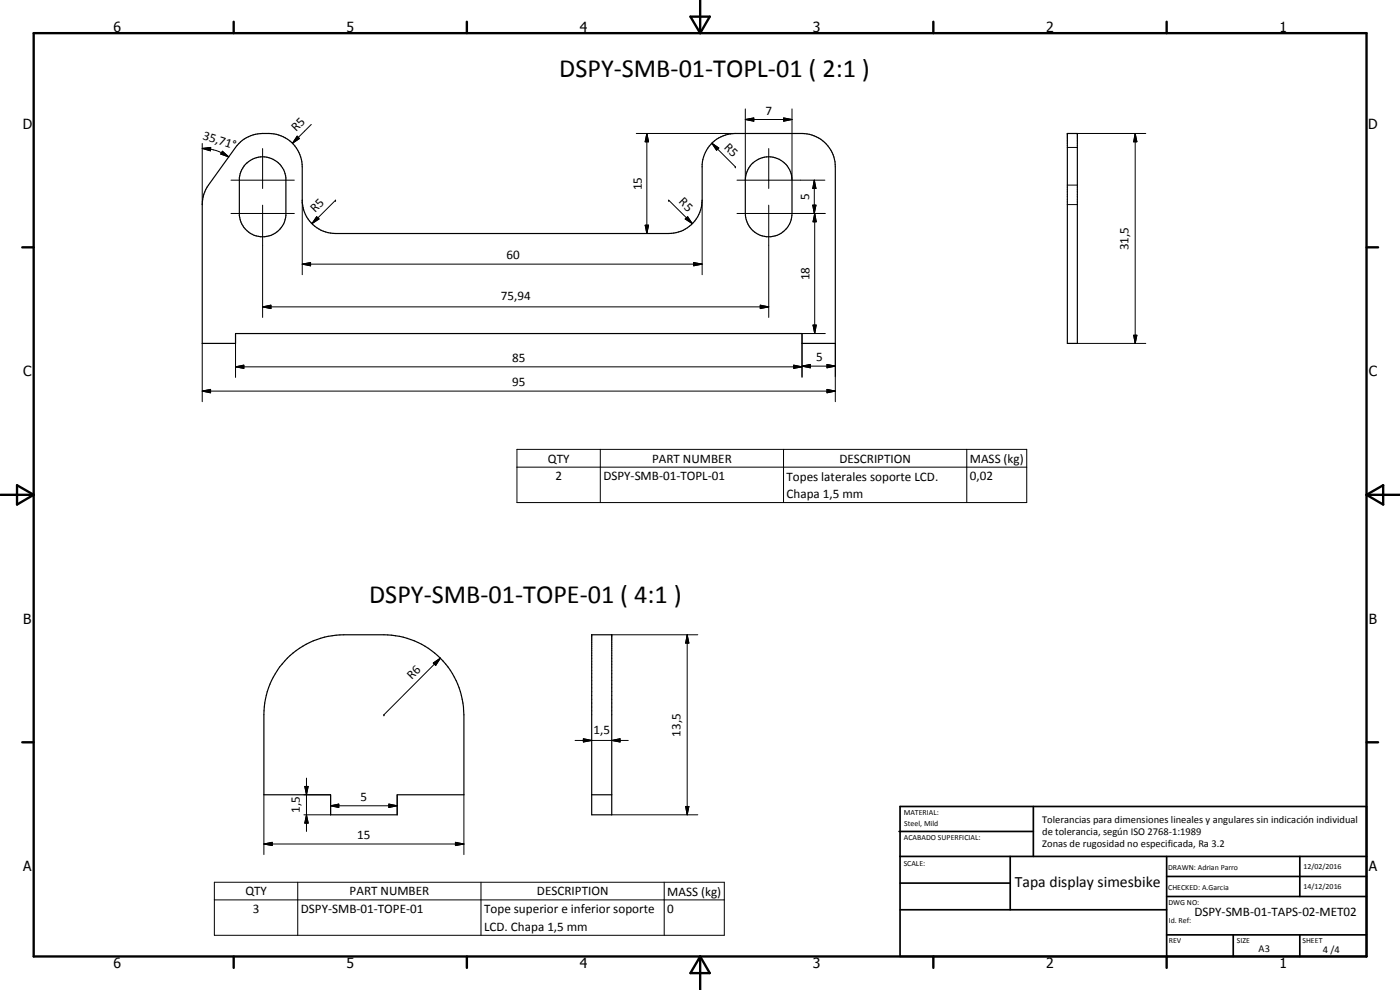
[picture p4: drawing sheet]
<svg xmlns="http://www.w3.org/2000/svg" width="420mm" height="297mm" viewBox="0 0 420 297" stroke-linecap="round" stroke-linejoin="round" font-family="sans-serif">
<path d="M71.7 43.1a12.2 12.2 0 0 1 15.2-.9 10.2 10.2 0 0 1 3.8 7.8v10.8a10 10 0 0 0 10 9.3h100a10 10 0 0 0 10-10v-10.8a10 10 0 0 1 10-9.3h20a10 10 0 0 1 10 10v53h-10v-2.9h-170v2.9h-10v-41.6a9.7 9.7 0 0 1 1.9-5.9zM73.6 49.3a7 7 0 0 1 7.4-1.9 7 7 0 0 1 4.8 6v11.3a7 7 0 0 1-7 6.3 7 7 0 0 1-7-6.3v-11.3a7.4 7.4 0 0 1 1.8-4.1zM225.5 49.3a7 7 0 0 1 7.7-1.8 7 7 0 0 1 4.5 6.6v10a7 7 0 0 1-7 7 7 7 0 0 1-7-7v-10a7.6 7.6 0 0 1 1.8-4.8zM320.3 40h3v63h-3zM86.2 197.5a24.2 24.2 0 0 1 17-7h12a24.1 24.1 0 0 1 24 24v24h-20v6h-20v-6h-20v-24a24 24 0 0 1 7-17zM177.6 190.5h6v54h-6zM177.6 238.5h6" fill="none" stroke="#000" stroke-width=".35"/>
<g fill="none" stroke="#000" stroke-width=".3">
<path d="M93.4 37.3l-5.6 5.7M223.7 35.9l2.5-.5v1zM223.7 35.9h14M223.7 32.7v21.3M235.2 35.4l2.5 .5-2.5 .5zM237.7 32.7v21.3M60.7 44.5l2.5-.3-.1 1.1zM60.7 43.1v18.3M60.7 44.5a13.4 13.4 0 0 1 8 2.6M66.7 45.4l2 1.7-2.5-.9zM69.3 54.1h19M78.8 44.6v12"/>
<path d="M89.2 40.9l.7 .7-2.1 1.4zM191 40h29.7M194.1 40l.5 2.5h-1zM194.1 40v30.1M213.6 43l2.1 1.4-.7 .7zM213.6 43l7.1 7M220.7 50h.1M221.2 54.1h26.4M230.7 44.6v12M244.4 54.1l.5 2.5h-1zM244.4 54.1v10M320.3 55.5h3"/>
<path d="M320.3 44.2h3M323.3 40h20.6M340.7 40l.5 2.5h-1zM340.7 40v63M69.3 64.1h19M78.8 61.6v33.6M90.7 79.2l2.5-.4v1zM90.7 79.2h120M90.7 60.1v22.3M95 65l.7 .7-2.1 1.4zM100.7 60.1h.1M100.7 60.1l-7.1 7"/>
<path d="M193.6 67.6h1l-.5 2.5zM200.7 60.1h.1M200.7 60.1l7.1 7M205.6 65.7l.8-.7 1.4 2.1zM208.2 78.8l2.5 .4-2.5 .6zM210.7 60.1v22.3M221.2 64.1h26.5M230.7 61.6v33.6M243.9 61.6h1l-.5 2.5zM244.5 64.1l.5 2.4h-1zM244.5 64.1v36M320.3 61.4h3"/>
<path d="M78.8 92.1l2.5-.5v1zM78.8 92.1h151.9M228.2 91.6l2.5 .5-2.5 .5zM244 97.5h1l-.5 2.6zM60.7 117.3l2.5-.5v1.1zM60.7 117.3h190M60.7 103v17.5M70.7 110.1l2.5-.5v.9zM70.7 110.1h170M70.7 100.1v13.1M238.2 109.6l2.5 .5-2.5 .4zM240.7 109.9l2.5-.6v1.1z"/>
<path d="M240.7 109.9h10M247.7 100.1h-7v13.1M248.2 109.3l2.5 .6-2.5 .5zM248.2 116.8l2.5 .5-2.5 .6zM250.7 103v17.5M323.3 103h20.6M340.2 100.6h1l-.5 2.4zM155.1 134.8h153v16h-153zM180.2 134.8v16M235.2 134.8v16M290.1 134.8v16M155.1 140.2h153"/>
<path d="M130 198.9l2.2-1.4-1.4 2.1zM132.2 197.5l-17 17M183.6 190.5h25.8M206.2 190.5l.5 2.5h-.9zM206.2 190.5v54M115.2 214.5h.1M79.2 238.5v17.9M91.2 238.5h8M91.5 236h1l-.5 2.5zM92 233.5v16M99.2 238.6v5.9h-8M119.2 238.6v5.9"/>
<path d="M139.2 238.5v17.9M172.6 222.2h15.9M175.1 221.7l2.5 .5-2.5 .4zM183.6 222.2l2.5-.5v.9zM79.2 253.2l2.5-.5v1zM79.2 253.2h60M92 244.5l.5 2.5h-1zM99.2 241.8l2.5-.5v1zM99.2 241.8h20M116.7 241.3l2.5 .5-2.5 .5zM136.7 252.7l2.5 .5-2.5 .5zM183.6 244.5h25.8"/>
<path d="M205.8 242h.9l-.5 2.5zM64.3 264.7h153.1v15.9h-153.1zM64.3 270h153.1M89.4 264.7v15.9M144.3 264.7v15.9M199.3 264.7v15.9"/>
</g>
<g fill="none" stroke="#000" stroke-width=".71">
<path d="M10.1 9.9h400v277.1h-400zM70.1 6.5v3.4M140.1 6.5v3.4M207.2 5h5.8l-2.9 4.9zM210.1 0v9.9M280.1 6.5v3.4M350.1 6.5v3.4M6.7 74.2h3.4M410.1 74.2h3.5M.1 148.5h10M5.1 145.6l5 2.9-5 2.9zM410.1 148.5h10"/>
<path d="M410.1 148.5l5-2.9v5.8zM6.7 222.7h3.4M410.1 222.7h3.5M70.1 287v3.4M140.1 287v3.4M210.1 287v10M210.1 287l2.9 5h-5.8zM280.1 287v3.4M350.1 287v3.4"/>
</g>
<g fill="none" stroke="#000" stroke-width=".51">
<path d="M269.8 249.5h40.3M270.1 242h140v45h-140zM270.1 257h140M303.2 257v16M310.1 242v15M350.1 257v30M390.1 257v12M270.1 265h33.1M270.1 273h80M350.1 269h60M350.1 263h60M350.1 280.5h60"/>
<path d="M370.1 280.5v6.5M390.1 280.5v6.5"/>
</g>
<g fill="#000">
<path d="M223.7 35.9l2.5-.5v1zM235.2 35.4l2.5 .5-2.5 .5zM60.7 44.5l2.5-.3-.1 1.1zM66.7 45.4l2 1.7-2.5-.9zM89.2 40.9l.7 .7-2.1 1.4zM194.1 40l.5 2.5h-1zM213.6 43l2.1 1.4-.7 .7zM244.4 54.1l.5 2.5h-1zM340.7 40l.5 2.5h-1zM90.7 79.2l2.5-.4v1zM95 65l.7 .7-2.1 1.4zM193.6 67.6h1l-.5 2.5z"/>
<path d="M205.6 65.7l.8-.7 1.4 2.1zM208.2 78.8l2.5 .4-2.5 .6zM243.9 61.6h1l-.5 2.5zM244.5 64.1l.5 2.4h-1zM78.8 92.1l2.5-.5v1zM228.2 91.6l2.5 .5-2.5 .5zM244 97.5h1l-.5 2.6zM60.7 117.3l2.5-.5v1.1zM70.7 110.1l2.5-.5v.9zM238.2 109.6l2.5 .5-2.5 .4zM240.7 109.9l2.5-.6v1.1zM248.2 109.3l2.5 .6-2.5 .5z"/>
<path d="M248.2 116.8l2.5 .5-2.5 .6zM340.2 100.6h1l-.5 2.4zM130 198.9l2.2-1.4-1.4 2.1zM206.2 190.5l.5 2.5h-.9zM91.5 236h1l-.5 2.5zM175.1 221.7l2.5 .5-2.5 .4zM183.6 222.2l2.5-.5v.9zM79.2 253.2l2.5-.5v1zM92 244.5l.5 2.5h-1zM99.2 241.8l2.5-.5v1zM116.7 241.3l2.5 .5-2.5 .5zM136.7 252.7l2.5 .5-2.5 .5z"/>
<path d="M205.8 242h.9l-.5 2.5z"/>
</g>
<g font-size="7.9">
<text x="167.8" y="23.2">DSPY-SMB-01-TOPL-01 ( 2:1 )</text>
<text x="110.8" y="180.8">DSPY-SMB-01-TOPE-01 ( 4:1 )</text>
</g>
<text font-size="4.7" x="304.6" y="266.2">Tapa display simesbike</text>
<g font-size="4.2">
<text x="34" y="9.6">6</text>
<text x="104" y="9.6">5</text>
<text x="174" y="9.6">4</text>
<text x="244" y="9.6">3</text>
<text x="314" y="9.6">2</text>
<text x="384" y="9.6">1</text>
<text x="6.8" y="38.7">D</text>
<text x="410.6" y="38.7">D</text>
<text x="7" y="112.9">C</text>
<text x="410.8" y="112.9">C</text>
<text x="7" y="187.1">B</text>
<text x="410.8" y="187.1">B</text>
<text x="7" y="261.4">A</text>
<text x="410.8" y="261.4">A</text>
<text x="34" y="290.4">6</text>
<text x="104" y="290.4">5</text>
<text x="174" y="290.4">4</text>
<text x="244" y="290.4">3</text>
<text x="314" y="290.4">2</text>
<text x="384" y="290.4">1</text>
</g>
<g font-size="3.9">
<text x="229.7" y="34.4">7</text>
<text x="60.7" y="41.7" transform="rotate(18 60.7 41.7)">35,71°</text>
<text x="88.9" y="39.7" transform="rotate(-45 88.9 39.7)">R5</text>
<text x="217.2" y="44.3" transform="rotate(45 217.2 44.3)">R5</text>
<text x="192.6" y="57.1" transform="rotate(-90 192.6 57.1)">15</text>
<text x="94.6" y="64" transform="rotate(-45 94.6 64)">R5</text>
<text x="203.6" y="60.7" transform="rotate(45 203.6 60.7)">R5</text>
<text x="242.8" y="60.1" transform="rotate(-90 242.8 60.1)">5</text>
<text x="152" y="77.7">60</text>
<text x="338.7" y="75.1" transform="rotate(-90 338.7 75.1)">31,5</text>
<text x="242.9" y="84.1" transform="rotate(-90 242.9 84.1)">18</text>
<text x="150.3" y="90">75,94</text>
<text x="153.7" y="108.5">85</text>
<text x="244.9" y="108.3">5</text>
<text x="153.7" y="115.8">95</text>
<text x="164.5" y="138.8">QTY</text>
<text x="195.7" y="138.8">PART NUMBER</text>
<text x="251.9" y="138.8">DESCRIPTION</text>
<text x="291.1" y="138.9">MASS (kg)</text>
<text x="166.7" y="144.1">2</text>
<text x="181.1" y="144.1">DSPY-SMB-01-TOPL-01</text>
<text x="236" y="144.2">Topes laterales soporte LCD.</text>
<text x="236" y="149.5">Chapa 1,5 mm</text>
<text x="291.1" y="144.1">0,02</text>
<text x="123.6" y="204" transform="rotate(-45 123.6 204)">R6</text>
<text x="178.1" y="220.1">1,5</text>
<text x="204.2" y="221" transform="rotate(-90 204.2 221)">13,5</text>
<text x="89.9" y="244" transform="rotate(-90 89.9 244)">1,5</text>
<text x="108.2" y="240.2">5</text>
<text x="107.2" y="251.7">15</text>
<text x="73.6" y="268.6">QTY</text>
<text x="104.9" y="268.6">PART NUMBER</text>
<text x="161.2" y="268.6">DESCRIPTION</text>
<text x="200.3" y="268.7">MASS (kg)</text>
<text x="75.9" y="273.9">3</text>
<text x="90.3" y="273.9">DSPY-SMB-01-TOPE-01</text>
<text x="145.3" y="274">Tope superior e inferior soporte</text>
<text x="200.3" y="273.9">0</text>
<text x="358.5" y="275">DSPY-SMB-01-TAPS-02-MET02</text>
<text x="145.3" y="279.3">LCD. Chapa 1,5 mm</text>
</g>
<g font-size="3.1">
<text x="312.7" y="246.8">Tolerancias para dimensiones lineales y angulares sin indicación individual</text>
<text x="312.7" y="250.4">de tolerancia, según ISO 2768-1:1989</text>
<text x="312.7" y="254">Zonas de rugosidad no especificada, Ra 3.2</text>
<text x="377.7" y="285.6">A3</text>
<text x="397" y="285.9">4 /4</text>
</g>
<g font-size="2.4">
<text x="271.2" y="244.4">MATERIAL:</text>
<text x="271.3" y="252">ACABADO SUPERFICIAL:</text>
<text x="271.4" y="247.9">Steel, Mild</text>
<text x="271.2" y="259.7">SCALE:</text>
<text x="350.6" y="261">DRAWN: Adrian Parro</text>
<text x="391.2" y="260.6">12/02/2016</text>
<text x="350.6" y="267">CHECKED: A.Garcia</text>
<text x="391.2" y="266.7">14/12/2016</text>
<text x="350.6" y="271.4">DWG NO:</text>
<text x="350.8" y="276.9">Id. Ref:</text>
<text x="350.8" y="282.8">REV</text>
<text x="371.2" y="282.9">SIZE</text>
<text x="390.9" y="282.9">SHEET</text>
</g>
</svg>
